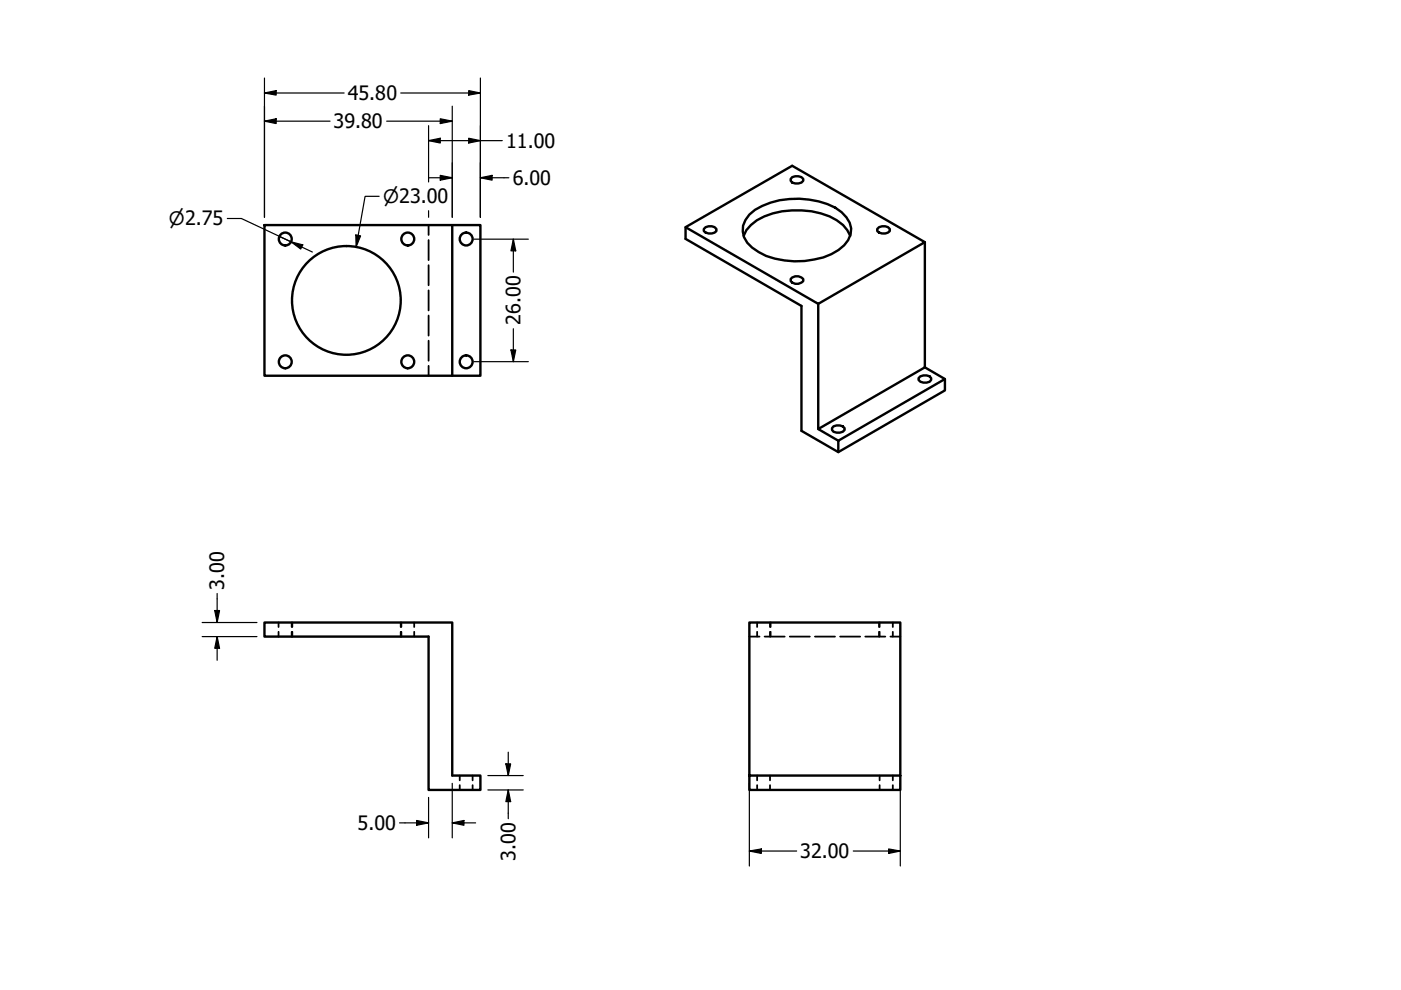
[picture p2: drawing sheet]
<svg xmlns="http://www.w3.org/2000/svg" width="297mm" height="210mm" viewBox="0 0 297 210" stroke-linecap="round" stroke-linejoin="round" font-family="sans-serif">
<!-- layer: Hidden (ANSI) -->
<g fill="none" stroke="#000" stroke-width=".38">
<path d="M90.9 47.7v2.1M90.9 50.9v4.3M90.9 56.2v4.3M90.9 61.6v4.2M90.9 66.9v4.3M90.9 72.2v4.3M90.9 77.6v2.1M59.1 132v.9M59.1 134v1M61.8 132v.9M61.8 134v1M62 132v.9"/>
<path d="M62 134v1M85 132v.9M85 134v1M85.1 132v.9M85.1 134v1M87.8 132v.9M87.8 134v1M158.9 135h2.1M160.5 132v.9M160.5 134v1M162.1 135h4.3M163.3 132v.9"/>
<path d="M163.3 134v1M163.4 132v.9M163.4 134v1M167.4 135h4.3M172.8 135h4.2M178.1 135h4.3M183.5 135h4.2M186.4 132v.9M186.4 134v1M186.5 132v.9M186.5 134v1M188.8 135h2.1"/>
<path d="M189.3 132v.9M189.3 134v1M97.5 164.4v1.1M97.5 166.5v1M100.2 164.4v1.1M100.2 166.5v1M160.5 164.4v1.1M160.5 166.5v1M163.3 164.4v1.1M163.3 166.5v1M186.5 164.4v1.1M186.5 166.5v1"/>
<path d="M189.3 164.4v1.1M189.3 166.5v1"/>
</g>
<!-- layer: Visible (ANSI) -->
<g fill="none" stroke="#000" stroke-width=".51">
<path d="M168 37.6a1.96 1.96 0 0 1 2.3 .3v.4a1.78 1.78 0 0 1-2.7 0v-.4zM56.1 47.7h39.8v32h-39.8zM95.9 47.7h6v32h-6M145.4 48.2l28.1 16.2 22.6-13.1-28.1-16.1-22.6 13v2.4l24.5 14.3v26.4l7.8 4.6v-2.5l22.6-13M149.2 48.5a1.78 1.78 0 0 1 2.7 0v.5a1.9 1.9 0 0 1-2.7 0zM157.7 50a7.5 7.5 0 0 1 4.4-4.1 18.3 18.3 0 0 1 15.3 .8l1.4 1 .8 1.1 .7 1.2M158.9 45.5a15.1 15.1 0 0 1 10.6-3.4 15.7 15.7 0 0 1 8.9 2.9 4.5 4.5 0 0 1 1.4 5.9 10 10 0 0 1-7.2 4.1 17.5 17.5 0 0 1-11.8-1.6 5.4 5.4 0 0 1-3.3-5.5l.6-1.3zM167.6 59.2a1.76 1.76 0 0 1 2.7 0v.4a1.78 1.78 0 0 1-2.7 0zM186 48.5a1.78 1.78 0 0 1 2.7 0v.5a1.9 1.9 0 0 1-2.7 0zM196.1 51.3v26.6l-22.6 13.1v-26.6M196.1 77.9l4.2 2.5v2.4l-22.6 13.1M173.5 91l4.2 2.4"/>
<path d="M176.7 90.4a1.96 1.96 0 0 1 2.4 .4v.4a1.78 1.78 0 0 1-2.7 0v-.4zM194.8 80.2a1.78 1.78 0 0 1 2.6 0v.4a1.76 1.76 0 0 1-2.6 0zM56.1 132h39.8v32.4h6v3.1h-11v-32.5h-34.8zM158.9 164.4v3.1h32v-35.5h-32v32.4h32"/>
<circle cx="60.5" cy="50.7" r="1.37"/>
<circle cx="86.5" cy="50.7" r="1.37"/>
<circle cx="98.8" cy="50.7" r="1.37"/>
<circle cx="60.5" cy="76.7" r="1.37"/>
<circle cx="73.4" cy="63.7" r="11.5"/>
<circle cx="86.5" cy="76.7" r="1.37"/>
<circle cx="98.8" cy="76.7" r="1.37"/>
</g>
<!-- layer: Dimension (ANSI) -->
<g fill="none" stroke="#000" stroke-width=".25">
<path d="M56.1 19.7l2.4-.5v1zM56.1 19.7h16.9M56.1 16.5v29.6M85 19.7h16.9M99.4 19.2l2.5 .5-2.5 .5zM101.9 16.5v29.6M56.1 25.7l2.4-.5v1zM56.1 25.7h13.9M82 25.7h13.9M90.9 29.8l2.4-.5v1zM90.9 37.7h5M90.9 26.6v12"/>
<path d="M90.9 29.8h15.6M93.3 25.2l2.6 .5-2.6 .5zM93.3 37.2l2.6 .5-2.6 .5zM95.9 22.5v23.6M99.4 29.3l2.5 .5-2.5 .5zM101.9 37.7l2.4-.5v1zM101.9 37.7h6M48.2 46.3h3l10.5 5M59.2 50.1l2.5 1.2M61.7 51.3l2.5 .6-.4 .9zM61.7 51.3l4.5 2.1M75.4 49.8l1.1 .2-1 2.4z"/>
<path d="M80.4 41.6h-3l-1.9 10.8M90.9 44.7v1.4M100.5 50.7h11.5M108.8 50.7l.5 2.5h-1zM108.8 50.7v7M100.5 76.7h11.5M108.3 74.2h1l-.5 2.5zM108.8 69.7v7M42.9 135h11.6M42.9 132h11.6M45.5 129.4h1l-.5 2.6zM46 135l.5 2.4h-1z"/>
<path d="M46 125.8v6.2M46 135v5M107.8 159.5v4.9M84.7 174.5h6.2M88.3 174l2.6 .5-2.6 .5zM90.9 169.1v8.5M95.9 174.5l2.5-.5v1zM95.9 166.1v11.5M95.9 174.5h4.9M103.4 167.5h7.5M103.4 164.4h7.5M107.3 162h1l-.5 2.4z"/>
<path d="M107.8 167.5l.5 2.5h-1zM107.8 167.5v6.1M158.9 166.1v17.5M188.4 180l2.5 .4-2.5 .5zM190.9 166.1v17.5M158.9 180.4l2.5-.4v.9zM158.9 180.4h10M180.9 180.4h10"/>
</g>
<g fill="#000">
<path d="M56.1 19.7l2.4-.5v1z" fill-rule="evenodd"/>
<path d="M56.1 25.7l2.4-.5v1z" fill-rule="evenodd"/>
<path d="M93.3 25.2l2.6 .5-2.6 .5z" fill-rule="evenodd"/>
<path d="M93.3 37.2l2.6 .5-2.6 .5z" fill-rule="evenodd"/>
<path d="M90.9 29.8l2.4-.5v1z" fill-rule="evenodd"/>
<path d="M99.4 19.2l2.5 .5-2.5 .5z" fill-rule="evenodd"/>
<path d="M99.4 29.3l2.5 .5-2.5 .5z" fill-rule="evenodd"/>
<path d="M101.9 37.7l2.4-.5v1z" fill-rule="evenodd"/>
<path d="M61.7 51.3l2.5 .6-.4 .9z" fill-rule="evenodd"/>
<path d="M75.4 49.8l1.1 .2-1 2.4z" fill-rule="evenodd"/>
<path d="M108.8 50.7l.5 2.5h-1z" fill-rule="evenodd"/>
<path d="M108.3 74.2h1l-.5 2.5z" fill-rule="evenodd"/>
<path d="M45.5 129.4h1l-.5 2.6z" fill-rule="evenodd"/>
<path d="M46 135l.5 2.4h-1z" fill-rule="evenodd"/>
<path d="M88.3 174l2.6 .5-2.6 .5z" fill-rule="evenodd"/>
<path d="M95.9 174.5l2.5-.5v1z" fill-rule="evenodd"/>
<path d="M107.3 162h1l-.5 2.4z" fill-rule="evenodd"/>
<path d="M107.8 167.5l.5 2.5h-1z" fill-rule="evenodd"/>
<path d="M158.9 180.4l2.5-.4v.9z" fill-rule="evenodd"/>
<path d="M188.4 180l2.5 .4-2.5 .5z" fill-rule="evenodd"/>
</g>
<g font-size="4.2">
<text x="73.7" y="21.2">45.80</text>
<text x="70.7" y="27.2">39.80</text>
<text x="107.3" y="31.3">11.00</text>
<text x="108.7" y="39.2">6.00</text>
<text x="110.4" y="68.9" transform="rotate(-90 110.4 68.9)">26.00</text>
<text x="47.6" y="125.1" transform="rotate(-90 47.6 125.1)">3.00</text>
<text x="75.8" y="176">5.00</text>
<text x="109.3" y="182.5" transform="rotate(-90 109.3 182.5)">3.00</text>
<text x="169.7" y="182">32.00</text>
</g>
<g font-size="3.9">
<text x="35.8" y="47.8">⌀2.75</text>
<text x="81.2" y="43.1">⌀23.00</text>
</g>
</svg>
